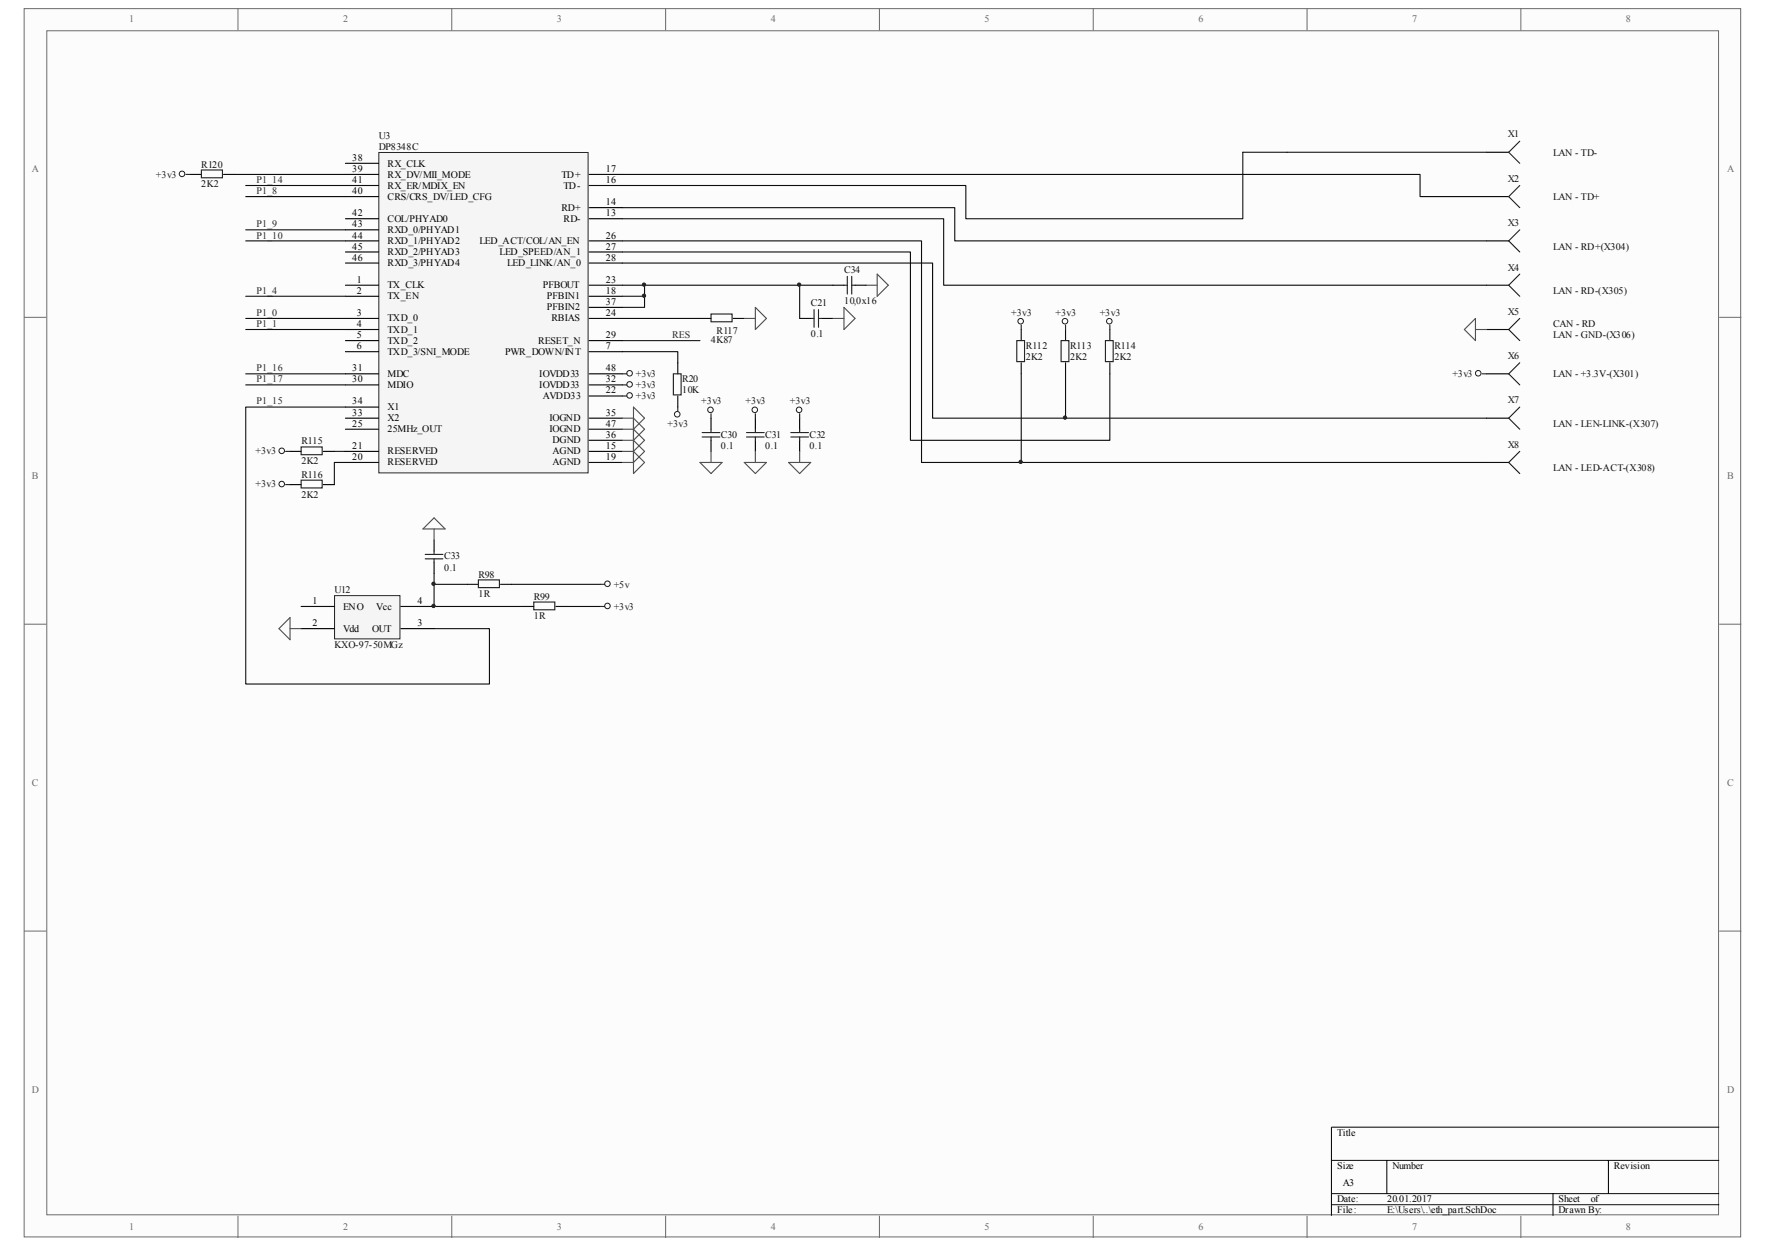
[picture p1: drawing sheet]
# Altium schematic sheet eth_part.SchDoc
size A3

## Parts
C21  0.1  [C3216-1206]
C30  0.1  [_1206]
C31  0.1  [_1206]
C32  0.1  [_1206]
C33  0.1  [_1206]
C34  10,0x16  [C3216-1206]
R20  10K  [_1206]
R98  1R  [_1206]
R99  1R  [_1206]
R112  2K2  [_1206]
R113  2K2  [_1206]
R114  2K2  [_1206]
R115  2K2  [_1206]
R116  2K2  [_1206]
R117  4K87  [_1206]
R120  2K2  [_1206]
U3  DP8348C  [F-QFP7X7-G48/N]
U12  KXO-97-50MGz  [KXO-97]
X1  (no value)  [PIN1]
X2  (no value)  [PIN1]
X3  (no value)  [PIN1]
X4  (no value)  [PIN1]
X5  (no value)  [PIN1]
X6  (no value)  [PIN1]
X7  (no value)  [PIN1]
X8  (no value)  [PIN1]

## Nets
+3v3: C30.1 C31.1 C32.1 R20.2 R99.2 R112.2 R113.2 R114.2 R115.2 R116.2 R120.2 U3.22(AVDD33) U3.32(IOVDD33) U3.48(IOVDD33) X6.1
+5v: R98.2
GND: C21.2 C30.2 C31.2 C32.2 C33.2 C34.2 R117.1 U3.15(AGND) U3.19(AGND) U3.35(IOGND) U3.36(DGND) U3.47(IOGND) U12.2(Vdd) X5.1
P1_0: U3.3(TXD_0)
P1_1: U3.4(TXD_1)
P1_4: U3.2(TX_EN)
P1_8: U3.40(CRS/CRS_DV/LED_CFG)
P1_9: U3.43(RXD_0/PHYAD1)
P1_10: U3.44(RXD_1/PHYAD2)
P1_14: U3.41(RX_ER/MDIX_EN)
P1_15: U3.34(X1) U12.3(OUT)
P1_16: U3.31(MDC)
P1_17: U3.30(MDIO)
RES: U3.29(RESET_N)
NetC21_1: C21.1 C34.1 U3.18(PFBIN1) U3.23(PFBOUT) U3.37(PFBIN2)
NetC33_1: C33.1 R98.1 R99.1 U12.4(Vcc)
NetR20_1: R20.1 U3.7(PWR_DOWN/INT)
NetR112_1: R112.1 U3.26(LED_ACT/COL/AN_EN) X8.1
NetR113_1: R113.1 U3.28(LED_LINK/AN_0) X7.1
NetR114_1: R114.1 U3.27(LED_SPEED/AN_1)
NetR115_1: R115.1 U3.21(RESERVED)
NetR116_1: R116.1 U3.20(RESERVED)
NetR117_2: R117.2 U3.24(RBIAS)
NetR120_1: R120.1 U3.39(RX_DV/MII_MODE)
NetU3_13: U3.13(RD-) X4.1
NetU3_14: U3.14(RD+) X3.1
NetU3_16: U3.16(TD-) X1.1
NetU3_17: U3.17(TD+) X2.1

Not connected (* = marked no-connect by the designer): U3 1(TX_CLK) 5(TXD_2) 6(TXD_3/SNI_MODE) 25(25MHz_OUT) 33(X2) 38(RX_CLK) 42(COL/PHYAD0) 45(RXD_2/PHYAD3) 46(RXD_3/PHYAD4); U12 1(ENO)

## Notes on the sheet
- LAN - TD-
- LAN - TD+
- LAN - RD+(X304)
- LAN - RD-(X305)
- LAN - +3.3V-(X301)
- LAN - GND-(X306)
- CAN - RD
- LAN - LEN-LINK-(X307)
- LAN - LED-ACT-(X308)
